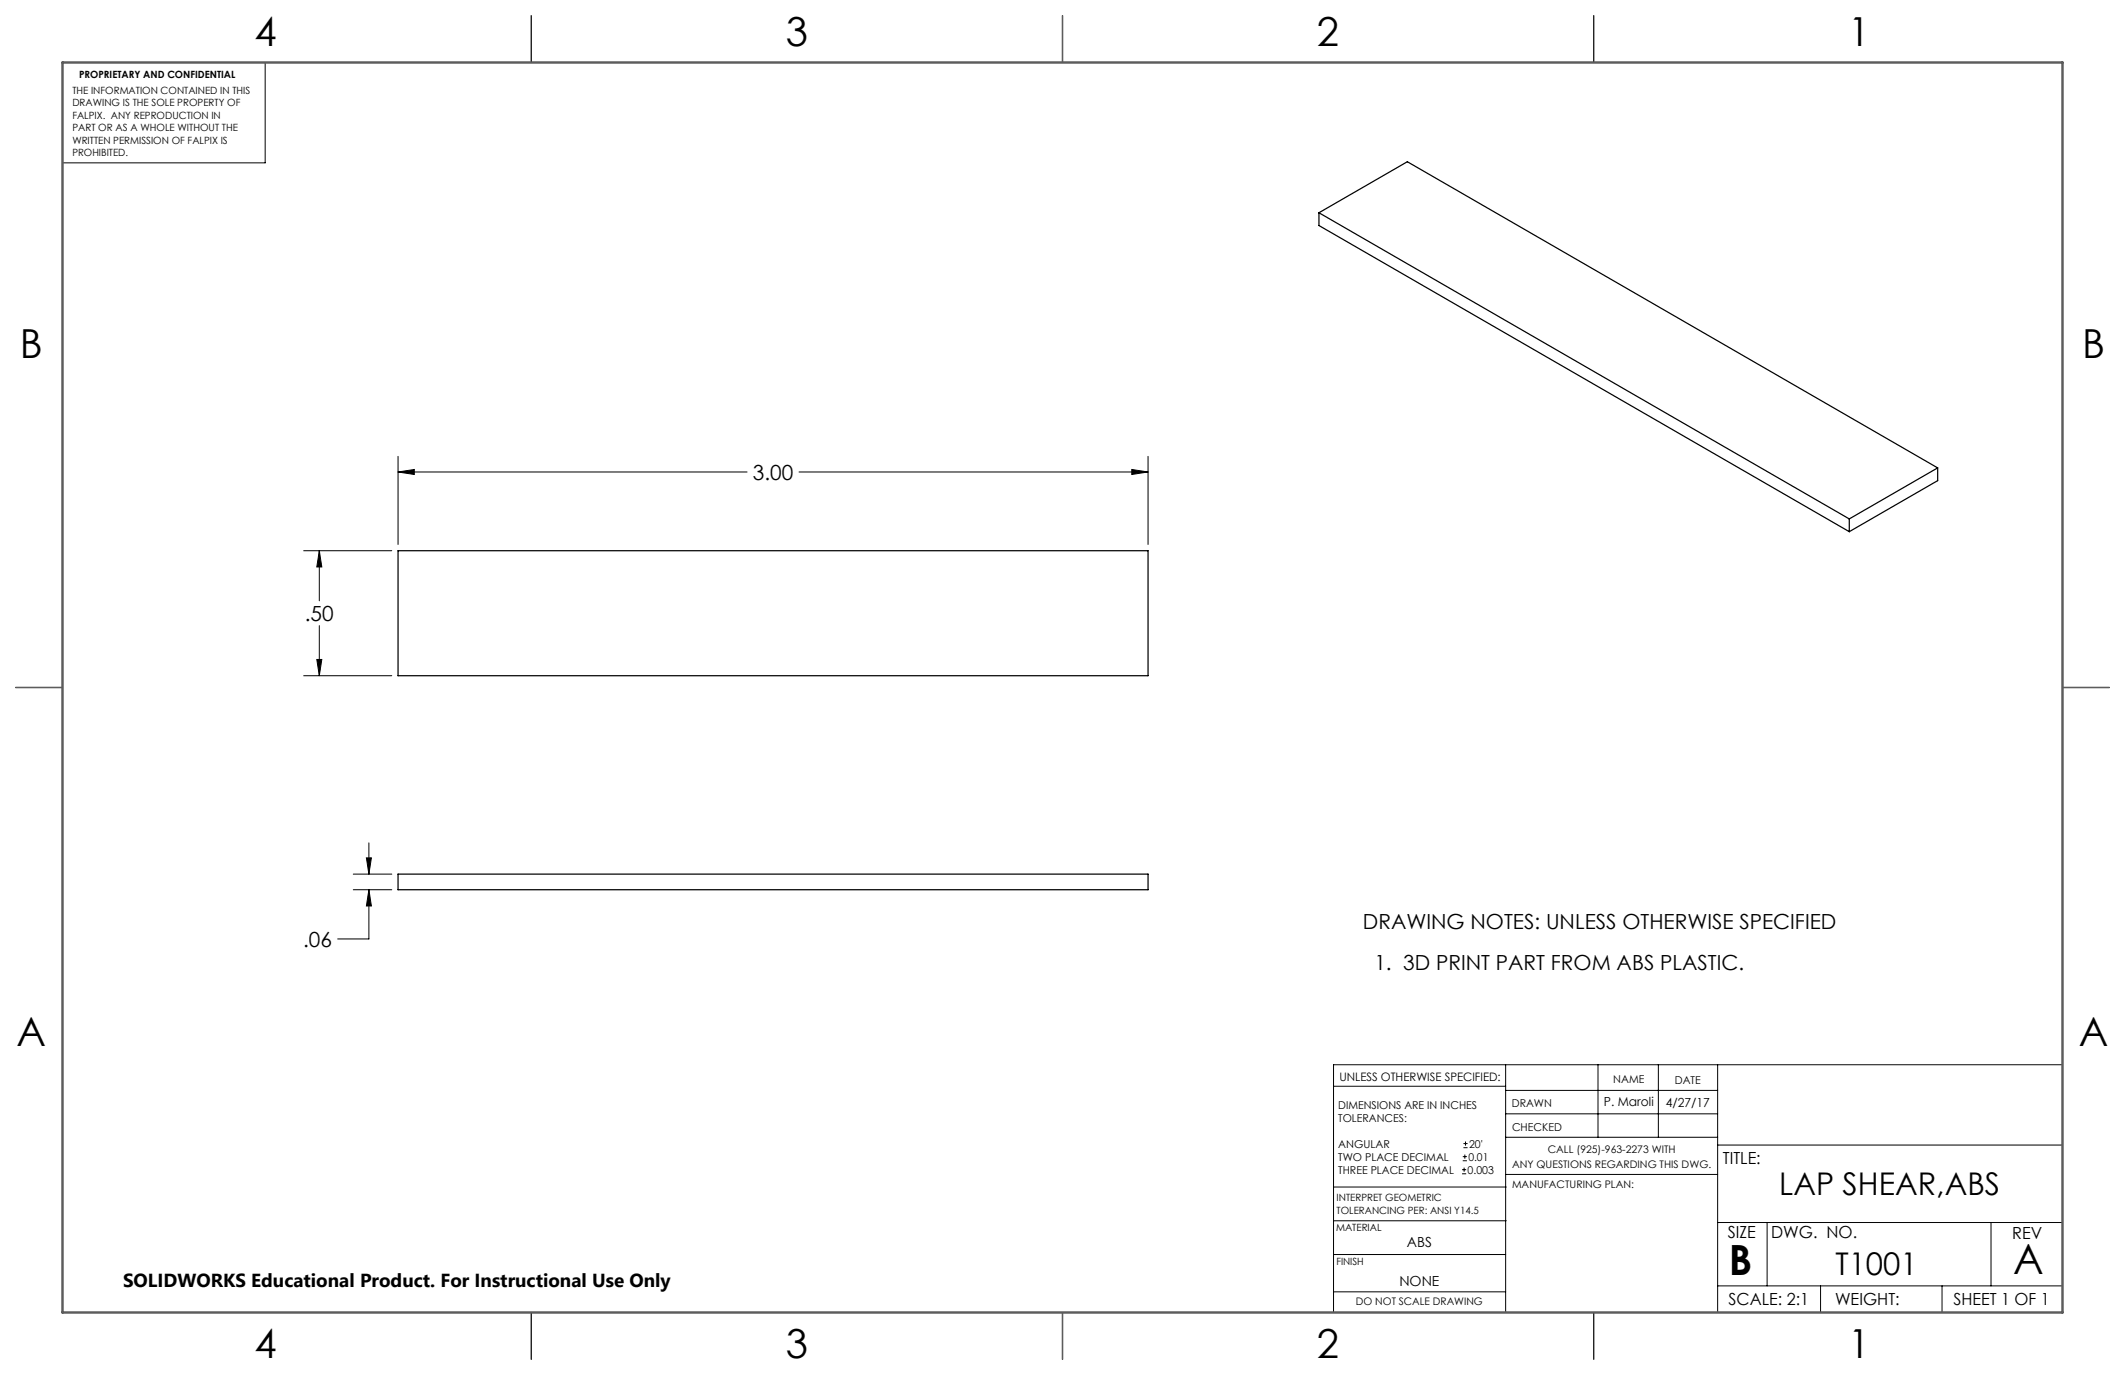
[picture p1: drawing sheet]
<svg xmlns="http://www.w3.org/2000/svg" width="432mm" height="279mm" viewBox="0 0 432 279" stroke-linecap="round" stroke-linejoin="round" font-family="sans-serif">
<g fill="none" stroke="#000" stroke-width=".2">
<path d="M53.9 12.7v20.4h-41.2M80.9 95.9l3.3-.5v1zM80.9 92.7v17.9M80.9 95.9h70.9M162.4 95.9h70.9M230 95.4l3.3 .5-3.3 .5zM233.3 92.7v17.9M61.7 111.9h17.9M64.9 111.9l.5 3.3h-1zM64.9 111.9v10.2M61.7 137.3h17.9M64.4 134h1l-.5 3.3z"/>
<path d="M64.9 127.1v10.2M71.8 177.6h7.8M74.5 174.3h1l-.5 3.3zM75 171.3v6.3M71.8 180.8h7.8M75 180.8l.5 3.3h-1zM75 180.8v10h-6.4M305.9 216.4v50.3M324.7 216.4v14.7M337 216.4v14.7M349 216.4v50.3M419.1 216.4h-148.1v50.3"/>
<path d="M271 220.7h34.9M297.1 238.5h.8M297.1 237.7h.8M297.2 235.9h.9M297.2 235h.9M297.4 233.2h.8M297.4 232.4h.8M297.5 237.3v.8M297.7 234.6v.8M297.8 232v.8M305.9 231.1h43.1M305.9 226.3h43.1"/>
<path d="M305.9 221.6h43.1M305.9 238.6h43.1M349 232.7h70.1M271 254.9h34.9M271 248.1h35.1M271 241.2h35.1M349 248.4h70.1M359.1 248.4v12.9M404.6 248.4v12.9M271 262.5h34.9M349 261.3h70.1M369.9 261.3v5.4"/>
<path d="M394.6 261.3v5.4"/>
</g>
<g fill="none" stroke="#000" stroke-width=".25">
<path d="M107.9 3.2v9.5M215.9 3.2v9.5M323.8 3.2v9.5M268 43.2l107.8 62.2M268 43.2l18-10.3 107.7 62.2M268 43.2v2.6l107.8 62.2M393.7 95.1l-17.9 10.3M393.7 95.1v2.6l-17.9 10.3M80.9 111.9h152.4v25.4h-152.4zM375.8 105.4v2.6M3.2 139.7h9.5M419.1 139.7h9.5"/>
<path d="M80.9 177.6h152.4v3.2h-152.4zM107.9 266.7v9.5M215.9 266.7v9.5M323.8 266.7v9.5"/>
</g>
<path d="M215.9 3.2v9.5M3.2 139.7h9.5M419.1 139.7h9.5M215.9 266.7v9.5" fill="none" stroke="#5c5c5c" stroke-width=".25"/>
<path d="M12.7 12.7h406.4v254h-406.4z" fill="none" stroke="#5c5c5c" stroke-width=".5"/>
<path d="M230 95.4l3.3 .5-3.3 .5zM80.9 95.9l3.3-.5v1zM64.9 111.9l.5 3.3h-1zM64.4 134h1l-.5 3.3zM74.5 174.3h1l-.5 3.3zM75 180.8l.5 3.3h-1z" fill="#000"/>
<g font-size="8.5">
<text x="351.3" y="259">B</text>
<text x="409.1" y="258.9">A</text>
</g>
<g font-size="8.1">
<text x="51.7" y="9.3">4</text>
<text x="159.7" y="9.3">3</text>
<text x="267.6" y="9.3">2</text>
<text x="375.6" y="9.3">1</text>
<text x="4" y="72.8">B</text>
<text x="423.1" y="72.8">B</text>
<text x="3.3" y="212.5">A</text>
<text x="422.4" y="212.5">A</text>
<text x="51.7" y="276">4</text>
<text x="159.7" y="276">3</text>
<text x="267.6" y="276">2</text>
<text x="375.6" y="276">1</text>
</g>
<g font-size="6.3">
<text x="361.6" y="242.7">LAP SHEAR,ABS</text>
<text x="372.9" y="259.1">T1001</text>
</g>
<g font-size="4.2">
<text x="153" y="97.5">3.00</text>
<text x="62" y="126.2">.50</text>
<text x="276.9" y="188.7">DRAWING NOTES: UNLESS OTHERWISE SPECIFIED</text>
<text x="61.6" y="192.4">.06</text>
<text x="279.3" y="197">1. 3D PRINT PART FROM ABS PLASTIC.</text>
</g>
<text font-size="3.8" x="25" y="261.6">SOLIDWORKS Educational Product. For Instructional Use Only</text>
<g font-size="3.4">
<text x="350.1" y="236.5">TITLE:</text>
<text x="351.1" y="251.6">SIZE</text>
<text x="359.9" y="251.6">DWG. NO.</text>
<text x="408.9" y="251.7">REV</text>
<text x="351.2" y="265.2">SCALE: 2:1</text>
<text x="372.9" y="265.2">WEIGHT:</text>
<text x="396.9" y="265.2">SHEET 1 OF 1</text>
</g>
<g font-size="2.8">
<text x="285.9" y="253.4">ABS</text>
<text x="284.3" y="261.3">NONE</text>
</g>
<g font-size="2.5">
<text x="325.9" y="224.8">P. Maroli</text>
<text x="338.5" y="224.9">4/27/17</text>
</g>
<text font-size="2.4" x="272.2" y="219.7">UNLESS OTHERWISE SPECIFIED:</text>
<g font-size="2.2">
<text x="327.8" y="220.1">NAME</text>
<text x="340.3" y="220.2">DATE</text>
<text x="271.9" y="225.3">DIMENSIONS ARE IN INCHES</text>
<text x="271.9" y="227.9">TOLERANCES:</text>
<text x="307.2" y="224.9">DRAWN</text>
<text x="271.9" y="233.2">ANGULAR</text>
<text x="298.5" y="233.2">20'</text>
<text x="307.3" y="229.8">CHECKED</text>
<text x="271.9" y="238.5">THREE PLACE DECIMAL</text>
<text x="271.9" y="235.9">TWO PLACE DECIMAL</text>
<text x="298.2" y="238.5">0.003</text>
<text x="298.4" y="235.9">0.01</text>
</g>
<g font-size="2.1">
<text x="307.3" y="237.3">ANY QUESTIONS REGARDING THIS DWG.</text>
<text x="314.5" y="234.2">CALL (925)-963-2273 WITH</text>
<text x="307.3" y="241.3">MANUFACTURING PLAN:</text>
<text x="275.5" y="265.1">DO NOT SCALE DRAWING</text>
</g>
<g font-size="2">
<text x="16.1" y="15.9">PROPRIETARY AND CONFIDENTIAL</text>
<text x="14.7" y="19.1">THE INFORMATION CONTAINED IN THIS</text>
<text x="14.7" y="21.6">DRAWING IS THE SOLE PROPERTY OF</text>
<text x="14.7" y="24.1">FALPIX. ANY REPRODUCTION IN</text>
<text x="14.7" y="26.6">PART OR AS A WHOLE WITHOUT THE</text>
<text x="14.7" y="29.2">WRITTEN PERMISSION OF FALPIX IS</text>
<text x="14.7" y="31.7">PROHIBITED.</text>
<text x="271.6" y="244.1">INTERPRET GEOMETRIC</text>
<text x="271.5" y="250.2">MATERIAL</text>
<text x="271.6" y="246.6">TOLERANCING PER: ANSI Y14.5</text>
<text x="271.5" y="257">FINISH</text>
</g>
</svg>
